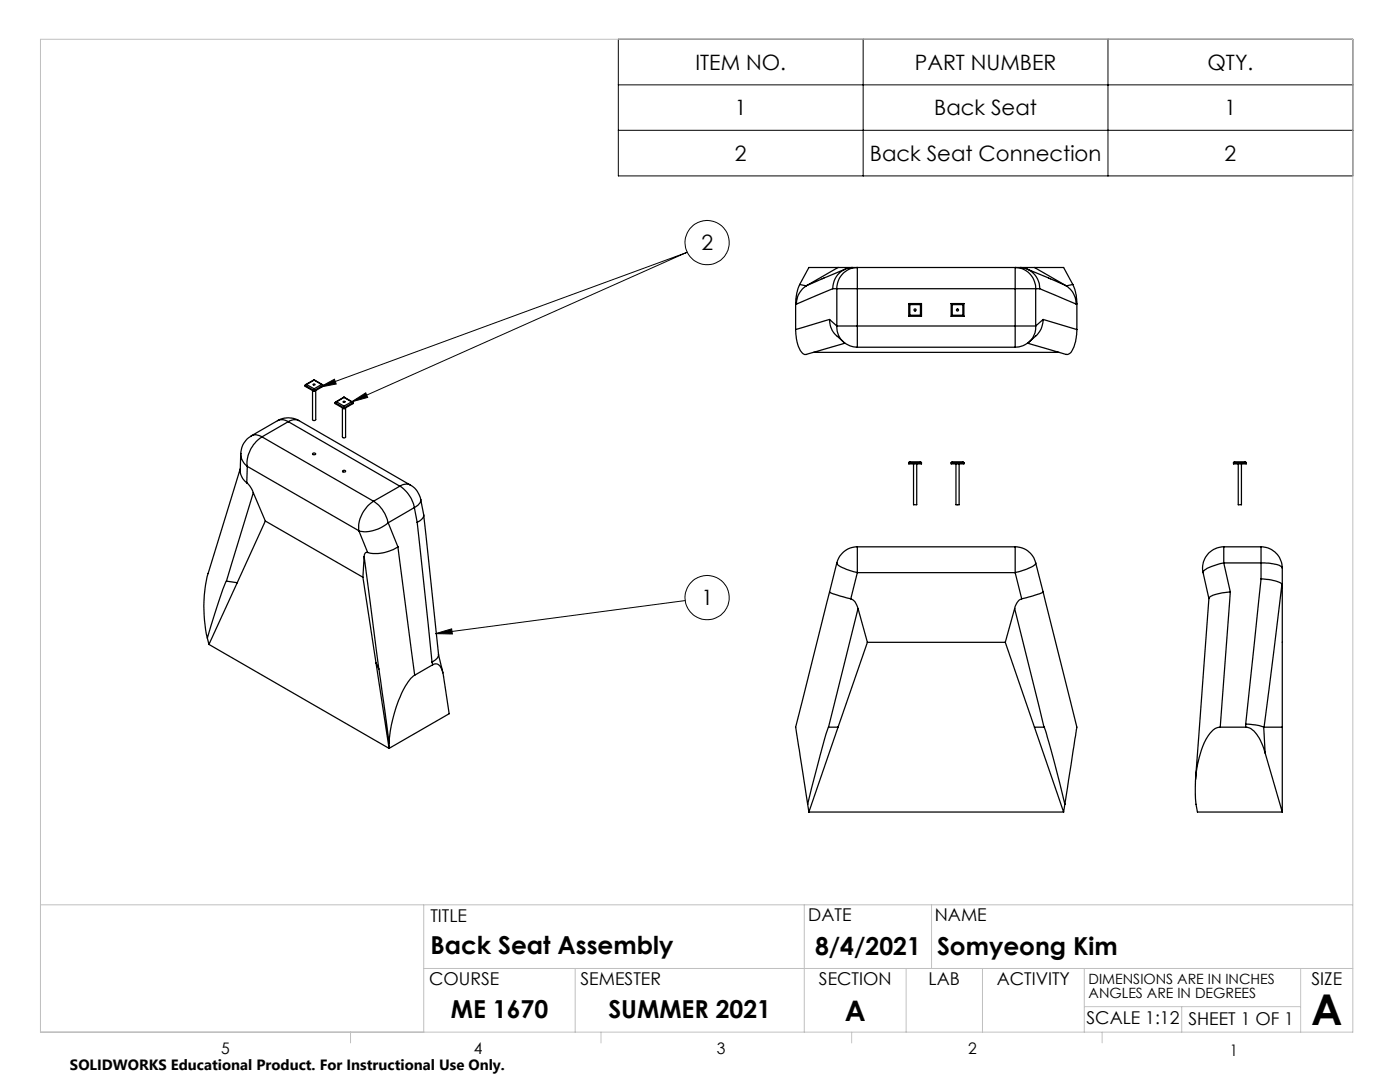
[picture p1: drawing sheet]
<svg xmlns="http://www.w3.org/2000/svg" width="279mm" height="216mm" viewBox="0 0 279 216" stroke-linecap="round" stroke-linejoin="round" font-family="sans-serif">
<g fill="none" stroke="#000" stroke-width=".2">
<path d="M123.4 7.8h146.6v27.3h-146.6zM123.4 16.9h146.6M172.3 7.8v27.3M221.1 7.8v27.3M123.4 26h146.6M136.9 50.4l-73.1 26.9M136.9 50.4l-66.7 29.8M137.2 50.3l-.3 .1M63.8 77.3l2.9-1.6 .4 .9zM70.2 80.2l2.8-1.8 .4 .9zM136.7 119.8l-49.8 6.6M86.9 126.4l3.2-.9 .2 1z"/>
<circle cx="141.1" cy="48.4" r="4.4"/>
<circle cx="141.1" cy="119.2" r="4.4"/>
</g>
<g fill="none" stroke="#c0c0c0" stroke-width=".2">
<path d="M8.1 7.8h261.9v198.2h-261.9zM8.1 180.6h261.9M84.6 180.6v25.4M84.6 193.3h185.4M114.8 193.3v12.7M160.5 180.6v25.4M180.8 193.3v12.7M185.9 180.6v12.7M196.1 193.3v12.7M216.4 193.3v12.7M259.6 193.3v12.7M70 206v2.1"/>
<path d="M119.9 206v2.1M170 206v2.1M216.4 200.9h43.2M220 206v2.1M235.8 200.9v5.1"/>
</g>
<path d="M86.9 126.4l3.2-.9 .2 1zM70.2 80.2l2.8-1.8 .4 .9zM63.8 77.3l2.9-1.6 .4 .9z" fill="#000"/>
<g fill="none" stroke="#000" stroke-width=".25">
<path d="M159.6 56.8l-.1 .1a9.2 9.2 0 0 0-.7 3.7M159.6 56.8l1.8-3.4h50.9l1.8 3.4M159.6 56.8l1.3 .2M160.9 57a4.3 4.3 0 0 0-1.9 3.7M161 57h-.1M164.4 55.5l-3.4 1.5M166.2 57.6l-7.2 3.1M166.2 57.6h.8M167 57.6a4 4 0 0 1 4.1-4.2v4.2M167 57.6h4.1M167 57.6v7.5M167.3 53.4l-6.3 3.6"/>
<path d="M168.7 53.7l-4.3 1.8M170.1 53.4a4.1 4.1 0 0 0-3.9 4.2M171.1 57.6h31.5M171.1 57.6v7.5M202.6 57.6v-4.2a4 4 0 0 1 4.1 4.2M202.6 57.6h4.1M202.6 57.6v7.5M203.6 53.4a4.1 4.1 0 0 1 3.9 4.2M205 53.7l4.3 1.8M206.4 53.4l6.3 3.6M206.7 57.6h.8M206.7 57.6v7.5"/>
<path d="M207.5 57.6l7.3 3.1M209.3 55.5l3.4 1.5M212.7 57h.1M212.8 57a4.3 4.3 0 0 1 2 3.7M214.1 56.8a8.9 8.9 0 0 1 .8 3.8M214.1 56.8l-1.3 .2M60.9 76.9l1.8 1M60.9 76.9v.2l1.8 1M61.2 76.7l-.3 .2M61.2 76.7l1.5 .9M62.4 77.9v5.8l.2 .2 .4-.2v-5.8M62.5 76.7h.4l-.3 .1z"/>
<path d="M62.7 77.6v.3M62.7 75.8h.1M62.7 75.8l1.7 1M62.7 75.8l-1.7 1M62.7 77.9v.2M62.7 75.8l1.5 .9M62.7 75.8l-1.5 .9M64.2 76.7l.3 .2M64.2 76.7l-1.5 .9M64.5 76.9l-1.8 1M64.5 76.9v.2l-1.8 1M68.7 79.2v.1"/>
<path d="M68.7 79.2l-1.7 1M68.7 79.2l1.7 1M68.7 79.3l-1.5 .9M68.7 79.3l1.5 .9M158.8 65.8a7.3 7.3 0 0 0 1.4 4.8l.7 .1 7.7-2.2M158.8 60.6v5.2M158.8 60.6l.2 .1M162.3 70.3h49M165.6 63.7l-6.8 2.1M165.6 63.7a4.2 4.2 0 0 0 1.4 3.3l1.3 1.2M165.6 63.7l1.4 1.4M167 65.1h4.1"/>
<path d="M167 65.1a3.9 3.9 0 0 0 1.3 3.1M168.3 68.2a4.2 4.2 0 0 0 2.8 1.1M171.1 65.1v4.2M171.1 69.3h31.5M171.1 65.1h31.5M181.4 60.6l.2 .2M181.4 60.6v2.5M181.4 60.6h2.5M181.4 63.1h2.5M181.6 62.9l-.2 .2M181.6 60.8v2.1M181.6 60.8h2.1"/>
<path d="M181.6 62.9h2.1M183.7 62.9l.2 .2M183.7 60.8v2.1M183.9 60.6l-.2 .2M183.9 60.6v2.5M189.8 60.6l.2 .2M189.8 60.6v2.5M189.8 60.6h2.6M189.8 63.1h2.6M190 62.9l-.2 .2M190 60.8h2.2M190 62.9h2.2"/>
<path d="M190 60.8v2.1M192.2 62.9l.2 .2M192.2 60.8v2.1M192.4 60.6l-.2 .2M192.4 60.6v2.5M202.6 65.1h4.1M202.6 65.1v4.2M205.1 68.5l7.7 2.2M205.4 68.2a4.2 4.2 0 0 1-2.8 1.1M206.7 65.1a4 4 0 0 1-1.3 3.1M206.8 67l-1.4 1.2M208.2 63.7l6.7 2.1"/>
<path d="M208.2 63.7a4.1 4.1 0 0 1-1.5 3.3M208.2 63.7l-1.5 1.4M214.9 65.8l-.1 1.7a5.9 5.9 0 0 1-1.3 3l-.7 .2M214.9 60.6l-.1 .1M214.9 60.6v5.2M47.9 93.6l-6.2 20.4a26.9 26.9 0 0 0-.3 13.3M48 90.5l-.1 3.4a3.2 3.2 0 0 0 1.3 2.4M48 90.5a3.2 3.2 0 0 0 1.4 2.6M49.2 96.3l.8 .8 .6 1.2M49.4 93.1l22.2 12.8M49.4 93.1l-.2 3.2M50.2 87a4.2 4.2 0 0 0-2.2 3.5"/>
<path d="M50.2 87a1.98 1.98 0 0 1 2.1 .2M50.6 98.3l-5.4 17.7M50.6 98.3l2.4 5.7M52.3 87.2a6.3 6.3 0 0 0-2.9 5.9M52.3 87.2l22.2 12.8M55.4 83.9a4.3 4.3 0 0 1 4.3 0M55.4 83.9a2.21 2.21 0 0 1 2.1 .2M55.4 83.9l-5.2 3.1M57.5 84.1l-5.2 3.1M57.5 84.1l22.3 12.9M59.7 83.9a2.21 2.21 0 0 0-2.2 .2M59.7 83.9l22.2 12.9"/>
<path d="M62.4 90.5l.1-.1a.23 .23 0 0 1 .4 0 .23 .23 0 0 1 0 .3h-.1a.25 .25 0 0 1-.3 .1 .25 .25 0 0 1-.1-.3zM66.9 80.4l1.8 1M66.9 80.4v.1l1.8 1.1M67.2 80.2l-.3 .2M67.2 80.2l1.5 .8M68.3 81.4v5.8l.3 .2 .4-.1v-5.9M68.4 93.9h.1a.24 .24 0 0 1 .3-.1 .24 .24 0 0 1 .1 .4 .31 .31 0 0 1-.3 0 .31 .31 0 0 1-.2-.3zM68.5 80.2l.2-.2 .2 .2-.3 .1zM68.7 81v.4M68.7 81.4v.2M70.2 80.2l.2 .2M70.2 80.2l-1.5 .8"/>
<path d="M70.4 80.4l-1.7 1M70.4 80.4v.1l-1.7 1.1M79.8 97a6.6 6.6 0 0 1 2.9 4.3M79.8 97l-5.3 3M81.9 96.8a4.1 4.1 0 0 1 2.1 2.9M81.9 96.8a1.98 1.98 0 0 0-2.1 .2M84 99.7l.6 3a1.75 1.75 0 0 1-1.3 1.5M84 99.7a1.81 1.81 0 0 1-1.3 1.6M181.4 92.4l.2-.3h2.1l.2 .3M181.4 92.4v.2h2.5v-.2M181.4 92.4h2.5M182.3 92.6v8.1h.7v-8.1"/>
<path d="M189.8 92.4l.2-.3h2.2l.2 .3M189.8 92.4v.2h2.6v-.2M189.8 92.4h2.6M190.8 92.6v8.1h.6v-8.1M246.2 92.4l.2-.3h2.1l.2 .3M246.2 92.4v.2h2.5v-.2M246.2 92.4h2.5M247.1 92.6v8.1h.7v-8.1M45.2 116l-1.6 4.1-2.2 7.2M45.2 116l2.1 .3M47.3 116.3l-5.6 12.3M53 104l19.4 11.2"/>
<path d="M53 104l-5.7 12.3M71.6 105.9l1.8 4.3M72.4 115.2l2.6 17.1M72.7 111.1l2.9 22.4M72.7 111.1l-.3 4.1M73.4 110.2l-.4 .1-.3 .8M74.5 100a6.4 6.4 0 0 0-2.9 5.9M74.5 100a6.7 6.7 0 0 1 3 4.3M77.5 104.3a6.8 6.8 0 0 1-5.9 1.6M77.5 104.3l1.9 4.8M79.4 109.1a7.8 7.8 0 0 1-6 1.1M79.4 109.1l3.4 25.6"/>
<path d="M82.7 101.3l-5.2 3M82.7 101.3l.6 2.9M83.3 104.2l2.9 27.9M84.6 102.8l2.9 27.8a1.89 1.89 0 0 1-1.3 1.5M165.6 118.1l-6.8 27 2.4 15.4M165.6 118.1l.7 .4 3.5 1M167 112.3v.1a5.8 5.8 0 0 0 3.4 1.7l.7 .2M167 112.3l-1.4 5.8M169.8 119.5l.8 .6 .6 1.3M171.1 109.1v5.2M171.1 109.1a4.2 4.2 0 0 0-4.1 3.2M171.1 114.3h31.5"/>
<path d="M171.1 109.1h31.5M171.1 114.3l-1.3 5.2M202.6 109.1v5.2M202.6 109.1a4.1 4.1 0 0 1 4.1 3.2M202.6 114.3l1.3 5.2M203.9 119.5l-.5 .2-.4 .5-.5 1.2M206.7 112.3a2.41 2.41 0 0 1-1.8 1.3l-2.3 .7M206.7 112.3l1.5 5.8M208.2 118.1l-.8 .4-3.5 1M208.2 118.1l6.7 27-2.4 15.4M240.1 114.3l1.2 5.2M244.2 112.3a7.6 7.6 0 0 0-4.1 1.8v.2"/>
<path d="M244.2 109.1a4.2 4.2 0 0 0-4.1 5.2M244.2 109.1v3.2M244.2 109.1h7.5M244.2 112.3l1.3 5.8M244.2 112.3h7.5M245.5 118.1l-2.2 .3a2.81 2.81 0 0 0-2 1l-2.7 36.1M245.5 118.1l-2 27M251.7 115.5l-3.1 29M251.7 115.5l1.9 .2a4.5 4.5 0 0 1 2.2 .9M251.7 112.3a7.1 7.1 0 0 1 4.1 .9l.1 .1M251.7 109.1a4.3 4.3 0 0 1 4.2 4.2M251.7 109.1v3.2"/>
<path d="M251.7 112.3v3.2M255.8 116.6l-3.5 28.5M255.8 116.6l.1 .8M255.9 113.3v48.7M41.4 127.3l.3 1.3M41.7 128.6l35.9 20.7M75 132.3l.6 1.2M75 132.3l2.6 17M75.6 133.5l2 14.8M82.8 134.7a10.2 10.2 0 0 0-3.2 5 27.8 27.8 0 0 0-2 8.6M86.2 132.1l.2 .5M86.4 132.6a1.24 1.24 0 0 1 1.8 1l.3 1.1 1.1 7.7-12 6.9"/>
<path d="M86.4 132.6l-3.6 2.1M87.5 130.6l.9 3.7M171.2 121.4l-5.9 23.7M171.2 121.4l1.9 6.8M173.1 128.2l-5.8 16.9M173.1 128.2h27.5M200.6 128.2l11.7 33.8M202.5 121.4l5.9 23.7M202.5 121.4l-1.9 6.8M77.6 148.3v1M165.3 145.1l-1.6 5.6-2.5 9.8M165.3 145.1h2"/>
<path d="M167.3 145.1l-5.9 16.9M206.4 145.1h2M208.4 145.1l1.4 4.7 2.7 10.7M243.5 145.1a3.5 3.5 0 0 0-2.8 2.3 23.2 23.2 0 0 0-1.7 14.6h16.9M243.5 145.1h5.1M248.6 145.1a3.8 3.8 0 0 1 2.9 2.5l1 2.6M248.6 144.5l1.9 .1 1.7 .5M248.6 144.5v.6M252.2 145.1h.1M252.2 145.1l.3 5.1M252.3 145.1h3.6M252.5 150.2l3.4 11.8"/>
<path d="M161.2 160.5l.2 1.5M161.4 162h50.9M212.5 160.5l-.2 1.5"/>
<circle cx="182.6" cy="61.8" r=".21"/>
<circle cx="191.1" cy="61.8" r=".21"/>
</g>
<text font-size="8.5" x="261.7" y="204.6">A</text>
<text font-size="5.6" x="168.6" y="203.7">A</text>
<g font-size="4.9">
<text x="85.9" y="190.4">Back Seat Assembly</text>
<text x="162.7" y="190.5">8/4/2021</text>
<text x="187" y="190.5">Somyeong Kim</text>
<text x="90" y="203.2">ME 1670</text>
<text x="121.4" y="203.1">SUMMER 2021</text>
</g>
<g font-size="4.2">
<text x="138.8" y="13.9">ITEM NO.</text>
<text x="182.6" y="13.9">PART NUMBER</text>
<text x="241" y="13.9">QTY.</text>
<text x="146.7" y="23">1</text>
<text x="186.4" y="23">Back Seat</text>
<text x="244.4" y="23">1</text>
<text x="146.7" y="32.1">2</text>
<text x="173.6" y="32.1">Back Seat Connection</text>
<text x="244.4" y="32.1">2</text>
<text x="140" y="49.9">2</text>
<text x="140" y="120.7">1</text>
</g>
<g font-size="3.5">
<text x="85.9" y="183.9">TITLE</text>
<text x="161.3" y="183.8">DATE</text>
<text x="186.6" y="183.8">NAME</text>
<text x="85.6" y="196.5">COURSE</text>
<text x="115.9" y="196.5">SEMESTER</text>
<text x="163.4" y="196.5">SECTION</text>
<text x="185.3" y="196.5">LAB</text>
<text x="198.9" y="196.5">ACTIVITY</text>
<text x="261.7" y="196.5">SIZE</text>
<text x="216.8" y="204.4">SCALE 1:12</text>
<text x="237.2" y="204.4">SHEET 1 OF 1</text>
</g>
<g font-size="3.2">
<text x="44.2" y="210.4">5</text>
<text x="94.6" y="210.3">4</text>
<text x="143.1" y="210.4">3</text>
<text x="193.2" y="210.3">2</text>
<text x="245.4" y="210.6">1</text>
</g>
<text font-size="3" x="14" y="213.5">SOLIDWORKS Educational Product. For Instructional Use Only.</text>
<g font-size="2.8">
<text x="217.2" y="196.4">DIMENSIONS ARE IN INCHES</text>
<text x="217.2" y="199.2">ANGLES ARE IN DEGREES</text>
</g>
</svg>
